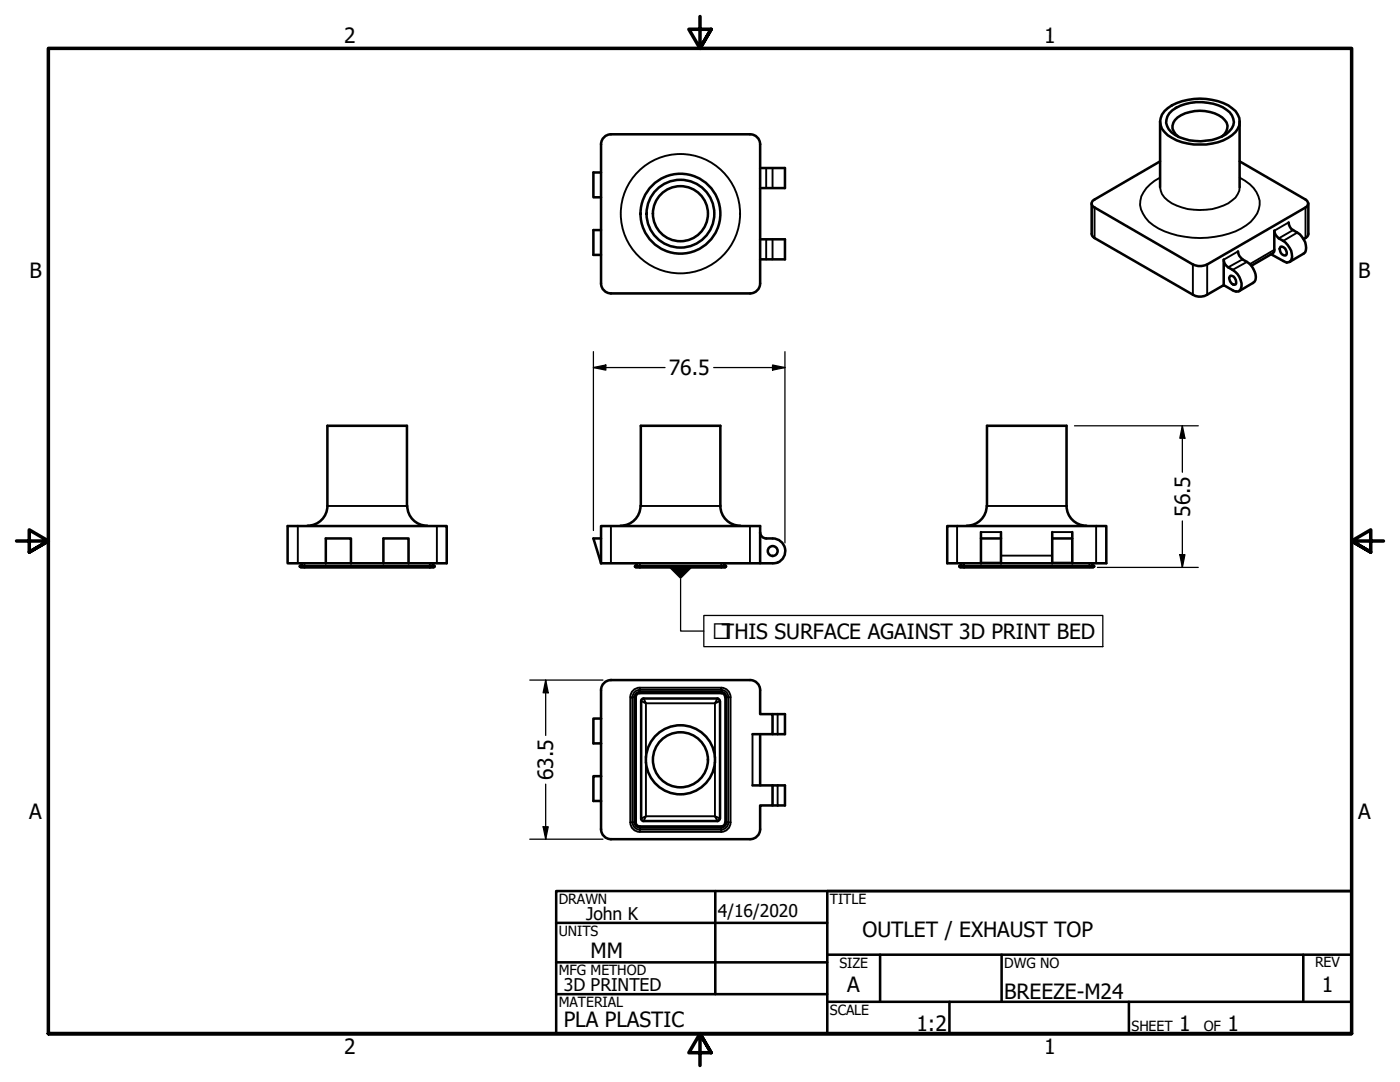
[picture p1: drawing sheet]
<svg xmlns="http://www.w3.org/2000/svg" width="279mm" height="216mm" viewBox="0 0 279 216" stroke-linecap="round" stroke-linejoin="round" font-family="sans-serif">
<!-- layer: Visible (ANSI) -->
<g fill="none" stroke="#000" stroke-width=".51">
<path d="M120 34.4h-1.6v5h1.6M120.5 27.4l.4-.3 1-.3h27.8a2 2 0 0 1 2 2v27.7a2 2 0 0 1-2 2h-27.7a2 2 0 0 1-2-2v-27.7v-.5zM151.7 33.5h5v4h-5M231.5 32.2l-13.1 7.6a.83 .83 0 0 0-.5 .8 .83 .83 0 0 0 .5 .8l19.7 11.4a3.2 3.2 0 0 0 2.8 0l19.6-11.4a.86 .86 0 0 0 .6-.8 .86 .86 0 0 0-.6-.8l-13.1-7.6M231.5 24.3v13M232.4 22.2a10.8 10.8 0 0 1 9.5-2.3 6.9 6.9 0 0 1 5.1 3 3 3 0 0 1-1.1 4.1 11.8 11.8 0 0 1-12 .5 3.4 3.4 0 0 1-2-4.6zM233.4 22.6a9.1 9.1 0 0 1 8.7-1.9 5.2 5.2 0 0 1 4 3 3.2 3.2 0 0 1-2.3 3.5 10.2 10.2 0 0 1-10-.8 2.58 2.58 0 0 1-.4-3.8zM235.2 27.3a2.35 2.35 0 0 1-1.2-2.3 2.35 2.35 0 0 1 1.7-2 7.8 7.8 0 0 1 8.7 .9 2.2 2.2 0 0 1-.6 3.4M247.4 24.3v13M120 45.9h-1.6v5h1.6M151.7 47.8h5v4h-5M217.9 40.6v6.1l.2 .5 20 11.6a2.73 2.73 0 0 0 2.8 0l3.3-1.9 1.8 1a1.03 1.03 0 0 0 1.2 .2 1.03 1.03 0 0 0 .6-1 3.9 3.9 0 0 0-2.7-3.8 1.82 1.82 0 0 1-.9-1.5v5.1"/>
<path d="M245.6 55a1.27 1.27 0 0 1 1 1.8 1.14 1.14 0 0 1-1.2-1.6zM247.1 50.2a2.36 2.36 0 0 0 1.8 2.1 3.8 3.8 0 0 1 1.7 3.5l-.5 .7-2.8 1.6M253.7 50.7l2.4 1.4a1.12 1.12 0 0 0 1.5 0 1.12 1.12 0 0 0 .2-1.4 4.3 4.3 0 0 0-2.6-3.1 2.07 2.07 0 0 1-.9-1.6v4.2l-.3 .3-4.3 2.5M255.6 49.2a1.19 1.19 0 0 1 1.1 1.7 1.12 1.12 0 0 1-1.1-.5 1.12 1.12 0 0 1 0-1.2zM257.2 44.4a2.26 2.26 0 0 0 1.7 2 3.3 3.3 0 0 1 1.6 4l-3.1 1.9M261.1 40.6v6.1a1.26 1.26 0 0 1-.9 1M60.1 113.2h26.5M60.3 112.4l-.5 .6 .2 .2M65 112.4h-7.6v-7.4h31.8v7.4h-7.7M65 112.4v-5h5v5M65 112.4h16.5M65.3 100.9a4 4 0 0 1-3.9 4"/>
<path d="M65.3 101v-16h15.9v16M76.5 112.4v-5h5v5M81.3 100.9a4 4 0 0 0 3.9 4M86.3 112.4l.4 .6-.2 .2M120 112.4h34.2M120 112.4v-7.4h31.7v7.4M120 107.4h-1.6l1.6 5M126.7 113l.2 .2M126.8 112.9v.1M126.9 113.2h17.8M127.1 112.4l-.3 .5M127.8 100.9a4 4 0 0 1-3.9 4"/>
<path d="M127.9 101v-16h15.9v16M143.8 100.9a4 4 0 0 0 3.9 4M144.5 112.4l.4 .6-.2 .2M151.7 106.2a1.24 1.24 0 0 0 1.2 1.2h1.3M154.2 107.4a2.51 2.51 0 0 1 2.5 2 2.51 2.51 0 0 1-1.5 2.9M155.2 112.2l-1 .2M191.5 113l.2 .2M191.6 113.2h26.5M191.9 112.4l-.4 .6M195.8 112.4h-6.8v-7.4h31.8v7.4h-6.8M195.8 106.2v6.2M195.8 107.4h4"/>
<path d="M195.8 112.4h18.2M196.9 100.9a4 4 0 0 1-4 4M197 101v-16h15.9v16M199.8 106.2v6.2M210 106.2v6.2M210 107.4h4M212.9 100.9a4 4 0 0 0 3.9 4M214 106.2v6.2M217.9 112.4l.5 .6M218.4 113l-.2 .2M120 137.7v27.8M120 137.7a2 2 0 0 1 1.9-2h27.8a2 2 0 0 1 2 2"/>
<path d="M126.7 139.1v25a.99 .99 0 0 0 1 1h16.2a.98 .98 0 0 0 1-1v-25M126.7 139.1a.99 .99 0 0 1 1-1h16.2a.98 .98 0 0 1 1 1M128 139.9v23.4M128.4 139.4l-.4 .2v.3M128.5 139.4h14.7M143.2 139.4h.2l.2 .5M143.7 139.9v23.4M151.7 137.7v4.8h2.5v4h-4M120 143.4h-1.6v4.9h1.6M120 154.9h-1.6v4.9h1.6M128.9 152.2a6.9 6.9 0 0 0 6.9 6.3 6.9 6.9 0 0 0 6.9-6.3M142.7 151.1a6.9 6.9 0 0 0-7.5-6.4 6.9 6.9 0 0 0-6.3 7.4"/>
<path d="M142.7 151.1v1M150.2 156.7h6.5v4h-2.5M151.7 146.5v10.2M154.2 156.7v4h-2.5v4.8M154.2 142.5h2.5v4h-2.5M120 165.4a2 2 0 0 0 2 2h27.7a2 2 0 0 0 2-2M128 163.4l.2 .4h.2M128.5 163.8h14.7M143.6 163.4v.2l-.4 .2"/>
<circle cx="135.8" cy="42.6" r="5.5"/>
<circle cx="135.8" cy="42.6" r="6.8"/>
<circle cx="135.8" cy="42.6" r="8"/>
<circle cx="154.2" cy="110" r=".98"/>
<circle cx="135.8" cy="151.6" r="5.5"/>
</g>
<!-- layer: Visible Narrow (ANSI) -->
<g fill="none" stroke="#000" stroke-width=".38">
<path d="M152.9 33.5v4M154.2 33.5v4M231.5 37.3a4.5 4.5 0 0 0 3.3 3.7 12.6 12.6 0 0 0 10.3-.4 3.9 3.9 0 0 0 2.3-3.3M231.5 35.4a6.7 6.7 0 0 0-3.9 4.7 5.8 5.8 0 0 0 3.6 5.5 18.8 18.8 0 0 0 16.5 0 6.2 6.2 0 0 0 3.7-5.5 6.6 6.6 0 0 0-4-4.7M152.9 47.8v4M154.2 47.8v4M218.4 41.4v6.1M238.1 52.8v6M240.9 52.8v6M247.1 50.2l-2.9 1.6M248 51.8l-2.9 1.5M248.9 52.3l-2.9 1.5"/>
<path d="M254.3 49.8l-4.9 2.9M257.2 44.4l-2.9 1.6M258.1 45.9l-2.9 1.7M258.9 46.4l-2.8 1.7M260.5 41.4v6.1M59.4 105v7.4M59.9 112.9h.9v.2h-1M60.8 112.4v.5h25v.2h-25v.1M65.3 101h15.9M85.8 112.4v.5h.9M86.7 113.1h-.9v.1M87.2 105v7.4"/>
<path d="M121.9 105v7.4M126.8 112.9h.9v.2h-1M127.7 112.4v.5h16.3v-.5M127.7 113.2v-.1h16.3v.1M127.9 101h15.9M144.8 112.9h-.8v.2h.9M149.7 105v7.4M191 105v7.4M191.5 113.1h.9v.1M192.4 112.4v.5h-.9M195.8 112.3h4M195.8 106.2h4"/>
<path d="M197 101h15.9M199.8 110.9h10.2M210 112.3h4M210 106.2h4M217.4 112.4v.5h-25v.2h25v.1M218.3 112.9h-.9v.2h1M218.8 105v7.4M126.2 139.1h.7v25h-.2M127.7 138.4a.73 .73 0 0 0-.8 .7M127.7 137.2a1.87 1.87 0 0 0-1.9 1.9M127.7 137.2h16.3v.5h-16.3a1.43 1.43 0 0 0-1.5 1.4M127.7 137.2v1.2"/>
<path d="M127.7 138.4h16.3M128.5 139.4l.4 .9-.9-.4M143.2 139.4l-.5 .9 1-.4M143.9 138.4a.73 .73 0 0 1 .8 .7M143.9 137.2a1.87 1.87 0 0 1 1.9 1.9M144 138.4l-.1-.7a1.43 1.43 0 0 1 1.5 1.4M144.7 139.1h1.1v25h-1.1zM145.4 139.1v25a1.43 1.43 0 0 1-1.5 1.4h-16.2M128.9 151.1v-10.8h13.8v10.8M128.9 152.1v10.8h13.8v-10.8M150.2 146.5v10.2M155.2 142.5v4"/>
<path d="M155.2 156.7v4M125.8 164.1v-25h.4v25a1.43 1.43 0 0 0 1.5 1.4M125.8 164.1h.9M125.8 164.1a1.87 1.87 0 0 0 1.9 1.9M126.7 164.1a1.09 1.09 0 0 0 1 1h16.3M126.7 164.1v-25a1.09 1.09 0 0 1 1-1h16.3a.98 .98 0 0 1 .9 1v25a.98 .98 0 0 1-.9 1M126.9 164.1a.73 .73 0 0 0 .8 .7M127.7 164.8h16.3v.3M127.7 165.5v.5h16.3M127.7 164.8v.7M128 163.3l.9-.4-.4 .9M143.7 163.3l-1-.4 .5 .9"/>
<path d="M144 165.1v.9M144.7 164.1a.73 .73 0 0 1-.8 .7M145.8 164.1a1.87 1.87 0 0 1-1.9 1.9"/>
<circle cx="135.8" cy="42.6" r="11.9"/>
</g>
<g fill="#000">
<circle cx="127.7" cy="138.1" r=".19"/>
<circle cx="144" cy="138.1" r=".19"/>
<circle cx="126.7" cy="164.1" r=".19"/>
<circle cx="144.9" cy="164.1" r=".19"/>
</g>
<!-- layer: Border (ANSI) -->
<path d="M139.7 3.3v6.4l-2.2-3.9h4.4l-2.2 3.9 2.2-3.9M3.3 107.9h6.4l-3.9-2.2v4.5l3.9-2.3-3.9 2.3M276.1 107.9h-6.4l3.9-2.2v4.5l-3.9-2.3 3.9 2.3M9.7 206.2v-196.5h260v196.5h-260h260M141.9 210.1l-2.2-3.9 2.2 3.9h-4.4l2.2-3.9v6.4" fill="none" stroke="#000" stroke-width=".7"/>
<!-- layer: Title (ANSI) -->
<g fill="none" stroke="#000" stroke-width=".51">
<path d="M111 177.8h158.7v28.4h-158.7zM142.7 177.8v20.6M269.7 177.8h-104.6v28.4M111 184.1h54.1M111 192h54.1M111 198.4h54.1M165.1 190.5h104.6M165.1 199.9h104.6M175.6 190.5v9.4M189.5 199.9v6.3M199.9 190.5v9.4M225.3 199.9v6.3"/>
<path d="M260.1 190.5v9.4"/>
</g>
<!-- layer: Symbol (ANSI) -->
<path d="M133.3 113.1h5l-2.5 2.5z" fill-rule="evenodd" fill="#000"/>
<path d="M135.8 115.6v10.3h4.7M140.5 122.8h79.6v6.2h-79.6z" fill="none" stroke="#000" stroke-width=".25"/>
<!-- layer: Dimension (ANSI) -->
<g fill="none" stroke="#000" stroke-width=".25">
<path d="M118.4 73.3l2.5-.5v1.1zM118.4 73.3h14.3M118.4 70.2v35.7M142.4 73.3h14.3M154.2 72.8l2.5 .5-2.5 .6zM156.7 70.2v38.1M214.4 85h24.7M236 85l.5 2.4h-1zM236 85v9.2M219 113.2h20.1M235.5 110.7h1l-.5 2.5zM236 103.9v9.3"/>
<path d="M105.7 135.7h14.6M108.9 135.7l.5 2.5h-1zM108.9 135.7v11M108.9 156.5v10.9M105.7 167.4h14.6M108.4 165h1l-.5 2.4z"/>
</g>
<g fill="#000">
<path d="M118.4 73.3l2.5-.5v1.1z" fill-rule="evenodd"/>
<path d="M154.2 72.8l2.5 .5-2.5 .6z" fill-rule="evenodd"/>
<path d="M236 85l.5 2.4h-1z" fill-rule="evenodd"/>
<path d="M235.5 110.7h1l-.5 2.5z" fill-rule="evenodd"/>
<path d="M108.9 135.7l.5 2.5h-1z" fill-rule="evenodd"/>
<path d="M108.4 165h1l-.5 2.4z" fill-rule="evenodd"/>
</g>
<g font-size="4.2">
<text x="68.7" y="8.6">2</text>
<text x="208.4" y="8.6">1</text>
<text x="5.9" y="55.5">B</text>
<text x="271.1" y="55.5">B</text>
<text x="133.5" y="74.9">76.5</text>
<text x="237.5" y="103.1" transform="rotate(-90 237.5 103.1)">56.5</text>
<text x="142" y="127.4">•THIS SURFACE AGAINST 3D PRINT BED</text>
<text x="110.4" y="155.7" transform="rotate(-90 110.4 155.7)">63.5</text>
<text x="5.8" y="163.4">A</text>
<text x="271" y="163.4">A</text>
<text x="117.9" y="191.1">MM</text>
<text x="172.1" y="186.9">OUTLET / EXHAUST TOP</text>
<text x="169.1" y="198">A</text>
<text x="263.8" y="198">1</text>
<text x="200.4" y="199.4">BREEZE-M24</text>
<text x="112.5" y="204.9">PLA PLASTIC</text>
<text x="182.9" y="205.7">1:2</text>
<text x="235.3" y="205.7">1</text>
<text x="245" y="205.7">1</text>
<text x="68.7" y="210.3">2</text>
<text x="208.4" y="210.3">1</text>
</g>
<g font-size="3.5">
<text x="117" y="183.6">John K</text>
<text x="143.3" y="183.1">4/16/2020</text>
<text x="112.5" y="197.7">3D PRINTED</text>
</g>
<g font-size="2.8">
<text x="111.5" y="180.3">DRAWN</text>
<text x="165.6" y="180.3">TITLE</text>
<text x="111.5" y="186.8">UNITS</text>
<text x="111.5" y="194.6">MFG METHOD</text>
<text x="167.5" y="193.1">SIZE</text>
<text x="200.4" y="193.1">DWG NO</text>
<text x="262.4" y="193">REV</text>
<text x="111.5" y="200.9">MATERIAL</text>
<text x="165.6" y="202.5">SCALE</text>
<text x="225.8" y="205.7">SHEET</text>
<text x="240.2" y="205.7">OF</text>
</g>
</svg>
